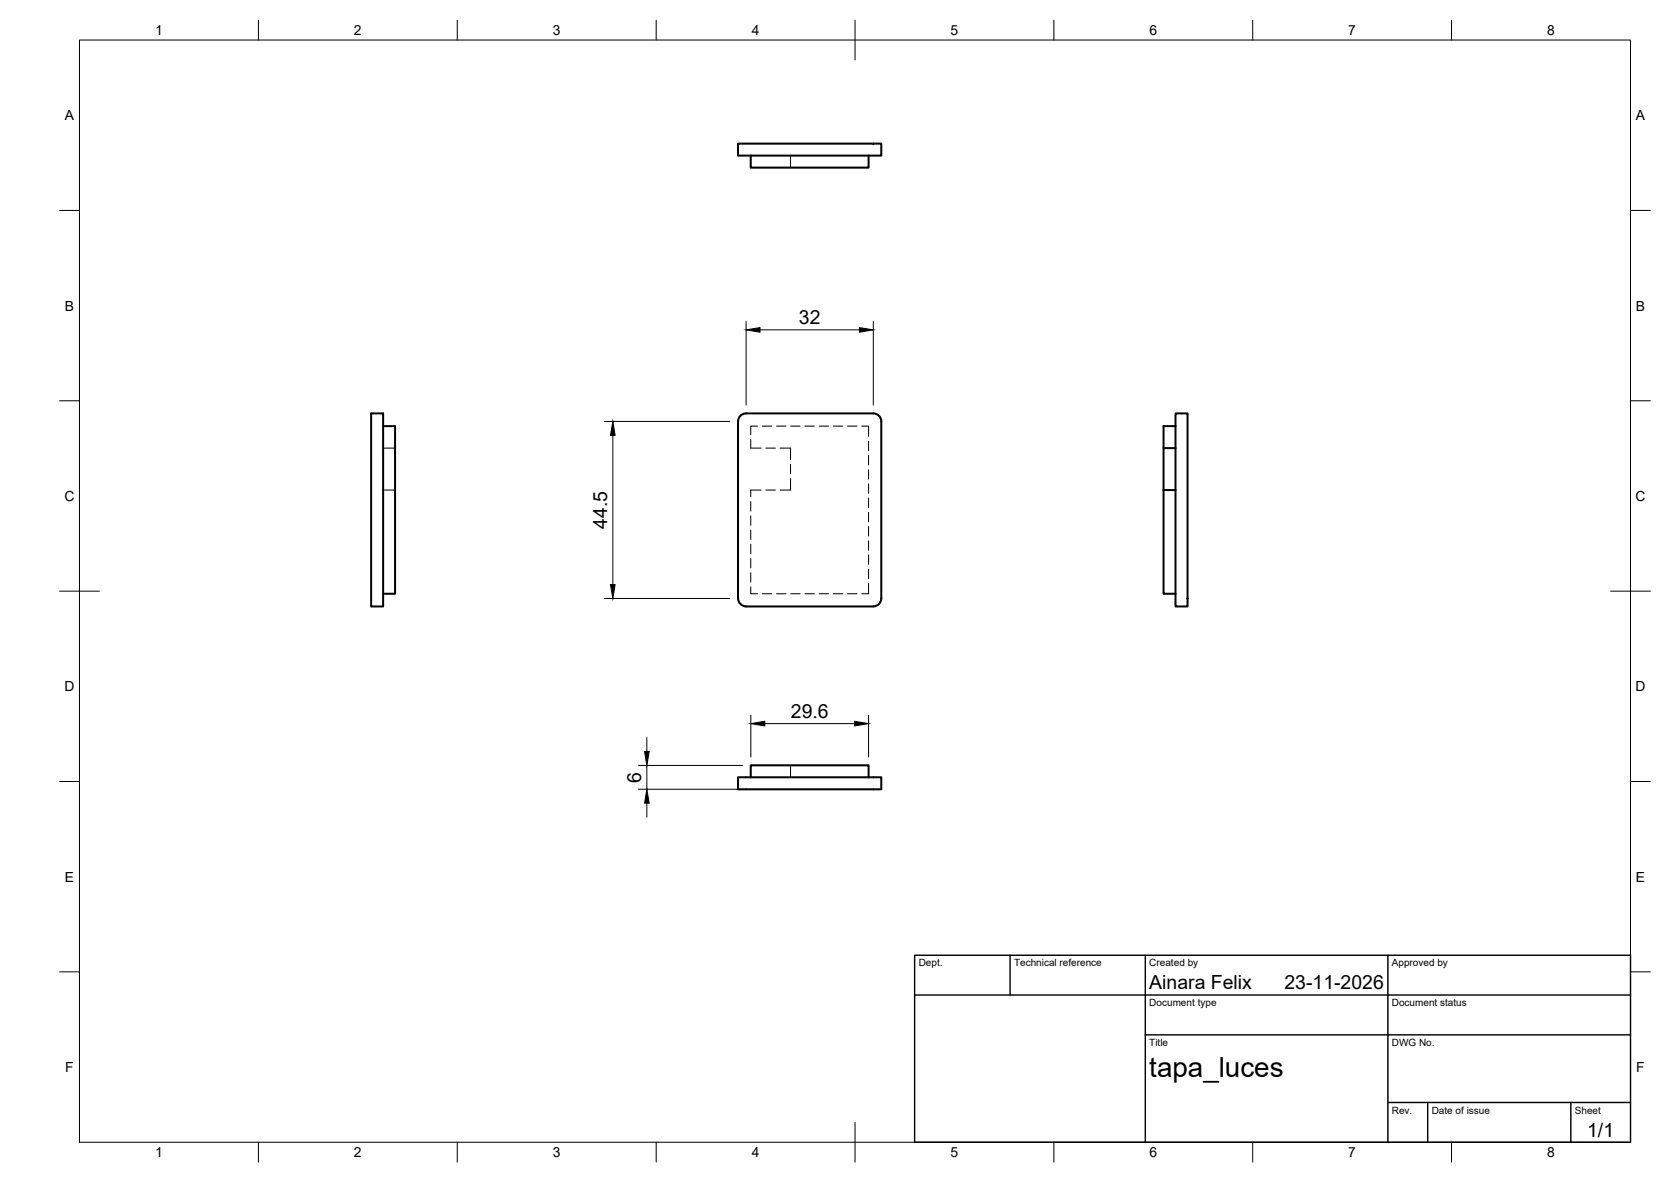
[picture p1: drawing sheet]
<svg xmlns="http://www.w3.org/2000/svg" width="420mm" height="297mm" viewBox="0 0 420 297" stroke-linecap="round" stroke-linejoin="round" font-family="sans-serif">
<!-- layer: Hidden -->
<g fill="none" stroke="#000" stroke-width=".25">
<path d="M198.8 39.1v3M96.3 112.6h3M188.8 110.5v2.1h2.6M190.5 107.1h-1.7v2.1M191.7 107.1h2.4M192.6 112.6h2.4M195.2 107.1h2.4M196.2 112.6h2.6v2.9M198.8 116.7v2.4M198.8 107.1h2.4M202.4 107.1h2.4M206 107.1h2.3"/>
<path d="M209.5 107.1h2.4M213.1 107.1h2.4M216.7 107.1h1.7v2.6M218.4 110.9v2.4M218.4 114.5v2.3M218.4 118v2.4M96.3 123.2h3M188.8 126.1v2.3M188.8 129.6v2.4M188.8 133.2v2.4M188.8 136.8v2.4M191.4 123.2h-2.6v1.7"/>
<path d="M192.6 123.2h2.4M198.8 120.3v2.9h-2.6M218.4 121.6v2.4M218.4 125.2v2.4M218.4 128.7v2.4M218.4 132.3v2.4M218.4 135.9v2.4M218.4 139.5v2.3M188.8 140.3v2.4M188.8 143.9v2.4M188.8 147.5v1.7h1.7M191.7 149.2h2.4"/>
<path d="M195.2 149.2h2.4M198.8 149.2h2.4M202.4 149.2h2.4M206 149.2h2.3M209.5 149.2h2.4M213.1 149.2h2.4M218.4 146.6v2.6h-1.7M218.4 143v2.4M198.8 192.3v3.1"/>
</g>
<!-- layer: Visible -->
<g fill="none" stroke="#000" stroke-width=".51">
<path d="M185.6 36.1h36v3h-36zM188.8 39.1v3h29.6v-3M93.3 103.9h3v48.5h-3zM96.3 107.1h3v42.1h-3M295.6 112.6h-3v10.6M295.6 103.9h3v48.5h-3v-.3zM295.6 107.1h-3v5.5M292.6 123.2v26h3M292.6 123.2h3M185.6 150.4v-44.5a2 2 0 0 1 2-2h32a2 2 0 0 1 2 2v44.5M185.6 150.4a2 2 0 0 0 2 2M187.6 152.4h32"/>
<path d="M221.6 150.4a2 2 0 0 1-2 2M185.6 195.3h36v3.1h-36zM188.8 195.4v-3.1h29.6v3.1"/>
</g>
<!-- layer: BORDER -->
<g fill="none" stroke="#000" stroke-width=".25">
<path d="M20 10.1h390v276.9h-390zM65 5.1v5M115 5.1v5M165 5.1v5M215 5.1v10M265 5.1v5M315 5.1v5M365 5.1v5M15 52.9h5M410 52.9h5M15 100.7h5M410 100.7h5"/>
<path d="M15 148.6h10M405 148.6h10M15 196.4h5M410 196.4h5M15 244.2h5M410 244.2h5M65 287v5M115 287v5M165 287v5M215 282.1v9.9M265 287v5M315 287v5"/>
<path d="M365 287v5"/>
</g>
<!-- layer: TITLEBLOCK -->
<path d="M230 240.1h180v46.9h-180zM230 250h180M254 240.1v9.9M288 240.1v46.9M349 240.1v46.9M288 260.1h122M349 277.1h61M359 277.1v9.9M395 277.1v9.9" fill="none" stroke="#000" stroke-width=".36"/>
<!-- layer: FD_Dimensions -->
<g fill="none" stroke="#000" stroke-width=".25">
<path d="M187.6 80.8v21M191.1 82.9h25M219.6 80.8v21M152 105.9h31.5M154.1 109.4v37.5M152 150.4h31.5M188.8 179.7v10.5M218.4 179.7v10.5M160.5 192.3h26.2M160.5 198.3h25M162.6 185.3v3.5M162.6 192.3v6"/>
<path d="M192.3 181.8h22.6M162.6 201.8v3.5"/>
</g>
<path d="M187.6 82.9l3.5-.6v1.2zM216.1 82.3l3.5 .6-3.5 .6zM154.1 105.9l.6 3.5h-1.2zM153.5 146.9h1.2l-.6 3.5zM162.1 188.8h1.1l-.6 3.5zM188.8 181.8l3.5-.5v1.1zM214.9 181.3l3.5 .5-3.5 .6zM162.6 198.3l.6 3.5h-1.1z" fill="#000" stroke="#000" stroke-width=".25"/>
<text font-size="7" x="289" y="270.6">tapa_luces</text>
<g font-size="4.9">
<text x="200.9" y="81.4">32</text>
<text x="152.6" y="132.8" transform="rotate(-90 152.6 132.8)">44.5</text>
<text x="198.9" y="180.4">29.6</text>
<text x="161.2" y="196.7" transform="rotate(-90 161.2 196.7)">6</text>
<text x="289" y="248.5">Ainara Felix</text>
<text x="323" y="248.5">23-11-2026</text>
<text x="399.1" y="285.7">1/1</text>
</g>
<g font-size="3.5">
<text x="39" y="8.8">1</text>
<text x="89" y="8.8">2</text>
<text x="139" y="8.8">3</text>
<text x="189" y="8.8">4</text>
<text x="239" y="8.8">5</text>
<text x="289" y="8.8">6</text>
<text x="339" y="8.8">7</text>
<text x="389" y="8.8">8</text>
<text x="16.3" y="30.2">A</text>
<text x="411.3" y="30.2">A</text>
<text x="16.3" y="78">B</text>
<text x="411.3" y="78">B</text>
<text x="16.2" y="125.9">C</text>
<text x="411.2" y="125.9">C</text>
<text x="16.2" y="173.7">D</text>
<text x="411.2" y="173.7">D</text>
<text x="16.3" y="221.6">E</text>
<text x="411.3" y="221.6">E</text>
<text x="16.4" y="269.4">F</text>
<text x="411.4" y="269.4">F</text>
<text x="39" y="290.8">1</text>
<text x="89" y="290.8">2</text>
<text x="139" y="290.8">3</text>
<text x="189" y="290.8">4</text>
<text x="239" y="290.8">5</text>
<text x="289" y="290.8">6</text>
<text x="339" y="290.8">7</text>
<text x="389" y="290.8">8</text>
</g>
<g font-size="2.5">
<text x="231" y="242.9">Dept.</text>
<text x="255" y="242.9">Technical reference</text>
<text x="289" y="242.9">Created by</text>
<text x="350" y="242.9">Approved by</text>
<text x="289" y="252.8">Document type</text>
<text x="350" y="252.8">Document status</text>
<text x="289" y="262.9">Title</text>
<text x="350" y="262.9">DWG No.</text>
<text x="350" y="279.9">Rev.</text>
<text x="360" y="279.9">Date of issue</text>
<text x="396" y="279.9">Sheet</text>
</g>
</svg>
